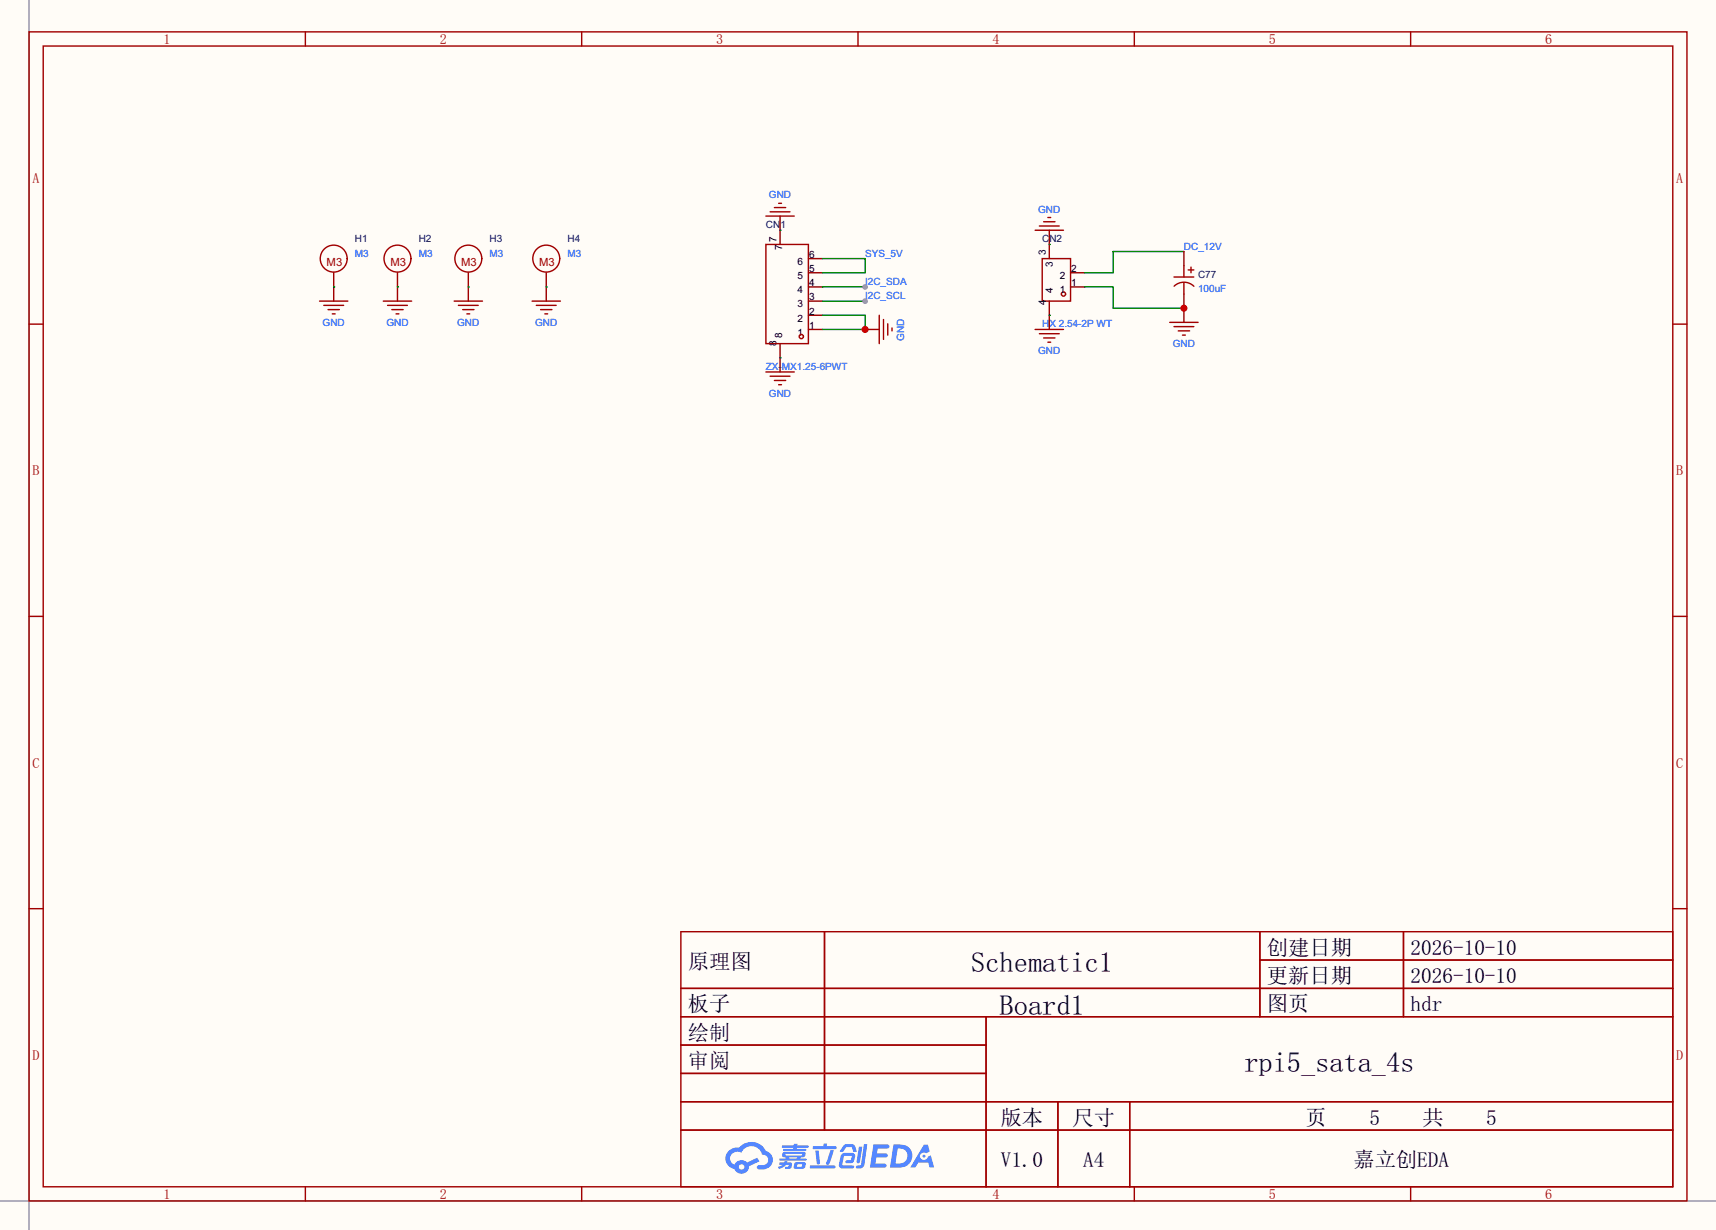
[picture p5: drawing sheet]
<svg xmlns="http://www.w3.org/2000/svg" width="308mm" height="220mm" viewBox="0 0 308 220" stroke-linecap="round" stroke-linejoin="round" font-family="sans-serif">
<path d="M0 0h307.6v220.5h-307.6z" fill="#fffcf7"/>
<path d="M5.2 0v220.5M0 215.3h307.6" fill="none" stroke="#999" stroke-width=".25"/>
<g fill="none" stroke="#a10000" stroke-width=".25">
<path d="M5.2 5.7h297.2v209.6h-297.2zM7.7 8.3h292.1v204.4h-292.1zM54.7 5.7v2.6M104.3 5.7v2.6M153.8 5.7v2.6M203.3 5.7v2.6M252.9 5.7v2.6M5.2 58.1h2.5M299.8 58.1h2.6M5.2 110.5h2.5M299.8 110.5h2.6M5.2 162.9h2.5"/>
<path d="M122 167h177.8v45.7h-177.8zM122 177.2h177.8M147.8 167v35.6M225.8 167v15.2M225.8 172.1h74M251.6 167v15.2M299.8 162.9h2.6M122 182.2h177.8M122 187.3h54.8M122 197.5h177.8M122 192.4h54.8M176.8 182.2v30.5"/>
<path d="M189.6 197.5v15.2M202.5 197.5v15.2M54.7 212.7v2.6M104.3 212.7v2.6M122 202.6h177.8M153.8 212.7v2.6M203.3 212.7v2.6M252.9 212.7v2.6"/>
</g>
<g fill="#5487ff">
<path d="M156.6 205.1h1.6a1.34 1.34 0 0 1 1.2 .2 .37 .37 0 0 1-.4 .6h-1.7l-.1 .8h1.6a.37 .37 0 0 1 .3 .4 .37 .37 0 0 1-.4 .4h-1.6l-.2 1.1h.8a1.26 1.26 0 0 1 1.2 .1 .36 .36 0 0 1-.4 .6h-2.6z"/>
<path d="M165.6 205.2h.7l.4 1.2-.7 .3a.72 .72 0 0 0-1 .2 .72 .72 0 0 0 .3 1 .72 .72 0 0 0 1-.3v-.3l.5-.2 .6 2.2h-.8l-.2-.9h-1.8l-.5 .9h-.9z"/>
<path d="M154 205.5h.6l-.4 2.8a.31 .31 0 0 1-.4 .2 .31 .31 0 0 1-.3-.3z"/>
<path d="M154.9 205.1h.6l-.6 3.7a.97 .97 0 0 1-1.5 .5l.2-.4h.6l.1-.2z"/>
<path d="M151.2 205.4l.5-.3h1.2l.4 .4 .3 .9-.2 .1h-.4l-.3-.9h-.8l-.3 .1-.5 .8-.5-.1-.1-.1z"/>
<path d="M150.8 206.9l.5-.2 1.4-.1a.69 .69 0 0 1 .6 .5 .69 .69 0 0 1-.1 .7 .74 .74 0 0 1-.8 .7h-.6a.27 .27 0 0 1-.3-.3 .27 .27 0 0 1 .4-.2l.6-.1 .2-.7h-1.4l-.3 1.7h1.8a.28 .28 0 0 1 .3 .3 .28 .28 0 0 1-.3 .2h-1.9l-.4-.2-.1-.5z"/>
<path d="M145.2 208.9h4.3a.28 .28 0 0 1 .3 .3 .28 .28 0 0 1-.3 .3h-4.2l-.1-.2z"/>
<path d="M148.8 206.2h.7l-.9 2.4a.3 .3 0 0 1-.3 .2 .3 .3 0 0 1-.2-.3z"/>
<path d="M146.1 206.2h.6l.3 2.2-.3 .3-.3-.2z"/>
<path d="M145.7 205.4h1.9l.2-.4h.5l-.1 .4h1.5a.27 .27 0 0 1 .3 .3 .27 .27 0 0 1-.3 .3h-3.9l-.1-.1z"/>
<path d="M139.7 208.4h.8l.1-.2h.5v.1l.7 .1a.7 .7 0 0 1-.5 1.1h-.6v-.4l.7-.1v-.2h-.5a2.13 2.13 0 0 1-1.3 .7l-.1-.3 .8-.4h-.6z"/>
<path d="M140.2 205.3h2.1v-.3h.7l-.1 .3h1.9l.2 .3-.2 .1h-2v.2h1.6l.1 .2-.1 .2h-3.9l-.1-.4h1.8v-.2h-1.9l-.2-.1z"/>
<path d="M160.2 205.1l-.7 4.2h1.5a2.14 2.14 0 0 0 2.5-2.1 2.14 2.14 0 0 0-2.6-2.1zM160.9 205.9a1.37 1.37 0 0 1 1.8 1.1 1.37 1.37 0 0 1-1.5 1.6h-.7z"/>
<path d="M140.3 206.6a.47 .47 0 0 0-.1 .6 .47 .47 0 0 0 .6 .2l.1 .3h-1.2v.3h4.7l.2-.1-.2-.2h-1l.2-.3a.6 .6 0 0 0 .7-.2 .6 .6 0 0 0 0-.7h-3.6zM140.8 206.8h2.9l.1 .1-.2 .2h-2.7zM141.5 207.4h1.4l-.1 .3h-1.3z"/>
<path d="M142.4 208.5a.9 .9 0 0 0 0 1 2.48 2.48 0 0 0 1.9-.2 .84 .84 0 0 0 0-1h-1.4zM143 208.7h.7h.1v.3l-.2 .2-.7-.1z"/>
<path d="M130.7 206.3a1.91 1.91 0 0 0-.6 1.9 1.91 1.91 0 0 0 1.5 1.4 1.35 1.35 0 0 0 1.6 .8 1.35 1.35 0 0 0 1.1-1.3l1.8-.9-.4-.7-1.8 .9a1.41 1.41 0 0 0-2.2 .4 1.25 1.25 0 0 1-.6-1.8 1.25 1.25 0 0 1 1.8-.4 1.97 1.97 0 0 1 2-1.1 1.97 1.97 0 0 1 1.7 1.5 .96 .96 0 0 1 1.1 .8 .96 .96 0 0 1-.9 1.1h-.6a.39 .39 0 0 0-.5 .3 .39 .39 0 0 0 .3 .4 1.87 1.87 0 0 0 2-.5 1.87 1.87 0 0 0 .3-2l-.6-.6-.5-.2a2.86 2.86 0 0 0-4.7-.6h-.3a2.27 2.27 0 0 0-1.5 .6zM132.4 209.2a.5 .5 0 0 1 1 0 .5 .5 0 0 1-1 0z"/>
<circle cx="165.6" cy="207.3" r=".27"/>
</g>
<g fill="none" stroke="#a10000" stroke-width=".25">
<path d="M57.3 54h5.1M58 54.7h3.6M58.8 55.5h2M59.6 56.3h.5M68.7 54h5.1M69.5 54.7h3.5M70.2 55.5h2.1M71 56.3h.5M81.4 54h5.1M82.2 54.7h3.5M82.9 55.5h2.1M83.7 56.3h.5"/>
<path d="M95.4 54h5.1M96.1 54.7h3.6M96.9 55.5h2M97.7 56.3h.5M137.3 43.8h7.6v17.8h-7.6z"/>
<circle cx="59.8" cy="46.4" r="2.41"/>
<circle cx="71.2" cy="46.4" r="2.41"/>
<circle cx="83.9" cy="46.4" r="2.41"/>
<circle cx="97.9" cy="46.4" r="2.41"/>
<circle cx="143.6" cy="60.3" r=".38"/>
</g>
<path d="M59.8 48.9v5.1M71.2 48.9v5.1M83.9 48.9v5.1M97.9 48.9v5.1M139.8 41.3v2.5M144.9 46.4h2.5M144.9 48.9h2.5M144.9 51.4h2.5M144.9 54h2.5M144.9 56.5h2.5M144.9 59.1h2.5M139.8 61.6v2.5" fill="none" stroke="#870000" stroke-width=".25"/>
<path d="M59.8 51.4h.1M71.2 51.4h.1M83.9 51.4h.1M97.9 51.4h.1M147.4 56.5h7.7v2.6h-7.7M147.4 46.4h7.7v2.5h-7.7M147.4 51.4h7.7" fill="none" stroke="#008700" stroke-width=".25"/>
<circle cx="155.1" cy="51.4" r=".51" fill="#999"/>
<path d="M147.4 54h7.7" fill="none" stroke="#008700" stroke-width=".25"/>
<circle cx="155.1" cy="54" r=".51" fill="#999"/>
<g fill="none" stroke="#a10000" stroke-width=".25">
<path d="M137.3 38.7h5.1M138 38h3.6M138.8 37.2h2M139.6 36.4h.5M187.1 39.7h2M187.8 39h.5M185.5 41.3h5.1M185.5 59.1h5.1M186.3 40.5h3.6M186.3 59.8h3.6M186.8 46.4h5.1v7.6h-5.1zM137.3 66.7h5.1"/>
<path d="M138 67.4h3.6M138.8 68.2h2M139.6 69h.5M187.1 60.6h2M187.8 61.3h.5"/>
<circle cx="190.6" cy="52.7" r=".38"/>
</g>
<path d="M139.8 38.7v2.6M155.1 59.1h2.5M188.1 41.3v5.1M188.1 54v5.1M191.9 51.4h2.5M191.9 48.9h2.5M139.8 64.1v2.6" fill="none" stroke="#870000" stroke-width=".25"/>
<path d="M139.8 41.3h.1M188.1 43.8h.1M188.1 56.5h.1M194.4 51.4h5.1v3.8h12.7M212.2 45.1h-12.7v3.8h-5.1M139.8 64.1h.1" fill="none" stroke="#008700" stroke-width=".25"/>
<circle cx="155.1" cy="59.1" r=".63" fill="#c00"/>
<path d="M157.6 56.5v5.1M158.4 57.3v3.5M159.1 58v2.1M159.9 58.8v.5M210.4 49.7h3.6M210.5 51.3a2.54 2.54 0 0 1 3.5 0M212.2 47.6v2.1M212.2 50.7v2M213 48.4h1M213.5 47.9v1" fill="none" stroke="#a10000" stroke-width=".25"/>
<path d="M212.2 45.1v2.5M212.2 52.7v5.1" fill="none" stroke="#870000" stroke-width=".25"/>
<circle cx="212.2" cy="55.2" r=".63" fill="#c00"/>
<path d="M209.7 57.8h5.1M210.4 58.5h3.6M211.2 59.3h2M212 60.1h.5" fill="none" stroke="#a10000" stroke-width=".25"/>
<g font-size="5.1">
<text x="174.1" y="174.3">Schematic1</text>
<text x="179.2" y="181.9">Board1</text>
<text x="223.1" y="192.1">rpi5_sata_4s</text>
</g>
<g font-size="3.8">
<text x="123.3" y="173.6">原理图</text>
<text x="227.1" y="171.1">创建日期</text>
<text x="252.8" y="171.1">2026-10-10</text>
<text x="227.1" y="176.2">更新日期</text>
<text x="252.8" y="176.2">2026-10-10</text>
<text x="123.3" y="181.3">板子</text>
<text x="227.1" y="181.3">图页</text>
<text x="252.8" y="181.3">hdr</text>
<text x="123.3" y="186.3">绘制</text>
<text x="123.3" y="191.4">审阅</text>
<text x="179.4" y="201.6">版本</text>
<text x="192.3" y="201.6">尺寸</text>
<text x="234" y="201.6">页</text>
<text x="245.5" y="201.6">5</text>
<text x="255" y="201.6">共</text>
<text x="266.4" y="201.6">5</text>
<text x="179.4" y="209.2">V1.0</text>
<text x="194.2" y="209.2">A4</text>
<text x="242.6" y="209.2">嘉立创EDA</text>
</g>
<g font-size="2.5" fill="#a00000">
<text x="29.3" y="7.9">1</text>
<text x="78.9" y="7.9">2</text>
<text x="128.4" y="7.9">3</text>
<text x="177.9" y="7.9">4</text>
<text x="227.5" y="7.9">5</text>
<text x="277" y="7.9">6</text>
<text x="5.8" y="32.8">A</text>
<text x="300.5" y="32.8">A</text>
<text x="5.8" y="85.2">B</text>
<text x="300.5" y="85.2">B</text>
<text x="5.8" y="137.6">C</text>
<text x="300.5" y="137.6">C</text>
<text x="5.8" y="190">D</text>
<text x="300.5" y="190">D</text>
<text x="29.3" y="214.9">1</text>
<text x="78.9" y="214.9">2</text>
<text x="128.4" y="214.9">3</text>
<text x="177.9" y="214.9">4</text>
<text x="227.5" y="214.9">5</text>
<text x="277" y="214.9">6</text>
</g>
<g font-size="2" fill="#a00000">
<text x="58.5" y="47.7">M3</text>
<text x="70" y="47.7">M3</text>
<text x="82.7" y="47.7">M3</text>
<text x="96.6" y="47.7">M3</text>
</g>
<g font-size="1.8" fill="#00f">
<text x="137.8" y="35.6">GND</text>
<text x="186.1" y="38.1">GND</text>
<text x="63.6" y="46">M3</text>
<text x="75.1" y="46">M3</text>
<text x="87.8" y="46">M3</text>
<text x="101.7" y="46">M3</text>
<text x="155.1" y="46">SYS_5V</text>
<text x="212.2" y="44.7">DC_12V</text>
<text x="155.1" y="51.1">I2C_SDA</text>
<text x="155.1" y="53.6">I2C_SCL</text>
<text x="214.8" y="52.3">100uF</text>
<text x="57.8" y="58.4">GND</text>
<text x="69.3" y="58.4">GND</text>
<text x="82" y="58.4">GND</text>
<text x="95.9" y="58.4">GND</text>
<text x="186.8" y="58.7">HX 2.54-2P WT</text>
<text x="162.1" y="61" transform="rotate(-90 162.1 61)">GND</text>
<text x="186.1" y="63.5">GND</text>
<text x="210.2" y="62.2">GND</text>
<text x="137.3" y="66.3">ZX-MX1.25-6PWT</text>
<text x="137.8" y="71.1">GND</text>
</g>
<g font-size="1.8" fill="#000080">
<text x="137.3" y="40.9">CN1</text>
<text x="63.6" y="43.5">H1</text>
<text x="75.1" y="43.5">H2</text>
<text x="87.8" y="43.5">H3</text>
<text x="101.7" y="43.5">H4</text>
<text x="186.8" y="43.5">CN2</text>
<text x="214.8" y="49.8">C77</text>
</g>
<g font-size="1.8">
<text x="139.2" y="43.3" transform="rotate(-90 139.2 43.3)">7</text>
<text x="140.2" y="44.8" transform="rotate(-90 140.2 44.8)">7</text>
<text x="143" y="47.5">6</text>
<text x="145" y="46.2">6</text>
<text x="187.5" y="45.7" transform="rotate(-90 187.5 45.7)">3</text>
<text x="188.7" y="47.8" transform="rotate(-90 188.7 47.8)">3</text>
<text x="143" y="50">5</text>
<text x="143" y="52.6">4</text>
<text x="145" y="48.8">5</text>
<text x="145" y="51.3">4</text>
<text x="145" y="53.8">3</text>
<text x="188.7" y="52.5" transform="rotate(-90 188.7 52.5)">4</text>
<text x="190" y="52.6">1</text>
<text x="190" y="50">2</text>
<text x="192" y="51.3">1</text>
<text x="192" y="48.8">2</text>
<text x="143" y="55.1">3</text>
<text x="143" y="57.7">2</text>
<text x="145" y="56.4">2</text>
<text x="145" y="58.9">1</text>
<text x="187.5" y="54.6" transform="rotate(-90 187.5 54.6)">4</text>
<text x="139.2" y="62.1" transform="rotate(-90 139.2 62.1)">8</text>
<text x="140.2" y="60.6" transform="rotate(-90 140.2 60.6)">8</text>
<text x="143" y="60.2">1</text>
</g>
</svg>
